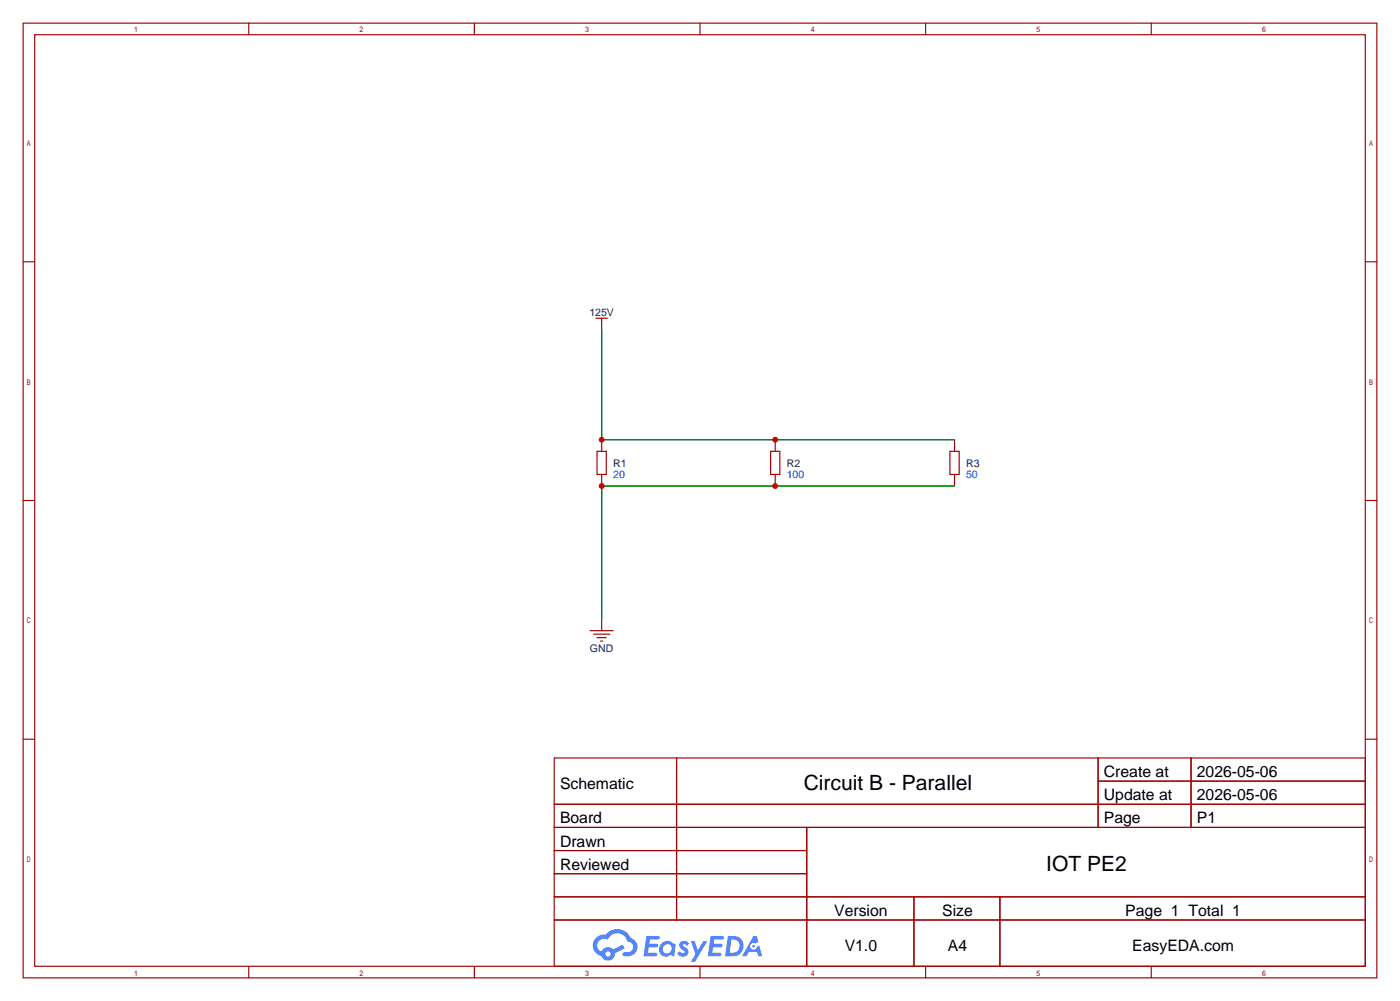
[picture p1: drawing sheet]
<svg xmlns="http://www.w3.org/2000/svg" width="307mm" height="220mm" viewBox="0 0 307 220" stroke-linecap="round" stroke-linejoin="round" font-family="sans-serif">
<g fill="none" stroke="#a10000" stroke-width=".25">
<path d="M5.1 5.1h297.2v209.5h-297.2zM7.6 7.6h292.1v204.5h-292.1zM54.6 5.1v2.5M104.1 5.1v2.5M153.7 5.1v2.5M203.2 5.1v2.5M252.7 5.1v2.5M5.1 57.5h2.5M299.7 57.5h2.6M5.1 109.9h2.5M299.7 109.9h2.6M5.1 162.2h2.5"/>
<path d="M121.7 166.4h178v45.7h-178zM121.7 176.5h178M148.5 166.4v35.5M241.1 166.4v15.2M241.1 171.4h58.6M261.5 166.4v15.2M299.7 162.2h2.6M121.7 181.6h178M121.7 186.7h55.4M121.7 196.8h178M121.7 191.8h55.4M177.1 181.6v30.5"/>
<path d="M200.6 196.8v15.3M219.5 196.8v15.3M54.6 212.1v2.5M104.1 212.1v2.5M121.7 201.9h178M153.7 212.1v2.5M203.2 212.1v2.5M252.7 212.1v2.5"/>
</g>
<g fill="#5487ff">
<path d="M149.4 206.8a1.3 1.3 0 0 1 1.8 .3l-.4 .6a.54 .54 0 0 0-.9-.3l.2 .3a1.28 1.28 0 0 1 .7 2 1.53 1.53 0 0 1-2.1-.3l.5-.6 .8 .4a.31 .31 0 0 0 .3-.2 .31 .31 0 0 0-.3-.4 1.12 1.12 0 0 1-.6-1.8z"/>
<path d="M151.7 206.6h.8l.7 2 1.2-2h.9l-2.7 4.5h-.9l1-1.6z"/>
<path d="M141.9 205.4h2.3a.46 .46 0 0 1 .5 .1 .46 .46 0 0 1 .1 .5l-.4 .2h-1.7l-.2 .9h1.7a.4 .4 0 0 1 .3 .5 .4 .4 0 0 1-.4 .3h-1.7l-.1 1.2h1.3a.46 .46 0 0 1 .5 .1 .46 .46 0 0 1 .1 .5l-.3 .2h-2.6z"/>
<path d="M156 205.4h2.3a.47 .47 0 0 1 .5 .1 .47 .47 0 0 1 .1 .5l-.4 .2h-1.7l-.1 .9h1.6a.4 .4 0 0 1 .3 .5 .4 .4 0 0 1-.4 .3h-1.7l-.1 1.2h1.3a.46 .46 0 0 1 .5 .1 .46 .46 0 0 1 .2 .5l-.4 .2h-2.6z"/>
<path d="M165.4 205.4h.7l.4 1.4-.6 .3a.75 .75 0 0 0-1.2 .3 .75 .75 0 0 0 .5 1.1 .75 .75 0 0 0 1-.7l.5-.3 .6 2.4h-.8l-.3-1h-1.8l-.6 1h-.9z"/>
<path d="M159.8 205.4l-.6 4.5h1.4a2.27 2.27 0 0 0 2.6-2.3 2.27 2.27 0 0 0-2.7-2.2zM160.6 206.2a1.5 1.5 0 0 1 1.8 1.5 1.5 1.5 0 0 1-2 1.4h-.2z"/>
<path d="M145.2 207.1a1.6 1.6 0 0 0-.3 2.2 1.6 1.6 0 0 0 2.3 .2l.8 .4 .3-2.5-.2-.2-.4-.1a1.58 1.58 0 0 0-2.5 0zM145.8 207.6a.98 .98 0 0 1 1.6 .4 .98 .98 0 0 1-1 1.3 .94 .94 0 0 1-.9-.7 .94 .94 0 0 1 .3-1z"/>
<path d="M130.9 205.8a2.37 2.37 0 0 0 1.1 4 1.54 1.54 0 0 0 1.8 1 1.54 1.54 0 0 0 1.2-1.6l2.2-1.1-.5-.7-2.1 1a1.57 1.57 0 0 0-2.6 .5 1.5 1.5 0 0 1-.7-2.1 1.5 1.5 0 0 1 2.2-.5 2.23 2.23 0 0 1 2.2-1.5 2.23 2.23 0 0 1 2 1.9 1.16 1.16 0 0 1 1.3 1.1 1.16 1.16 0 0 1-1.1 1.2h-.7a.47 .47 0 0 0-.6 .4 .47 .47 0 0 0 .5 .5 2.17 2.17 0 0 0 2.5-.9 2.17 2.17 0 0 0-.4-2.7l-.8-.4a3.2 3.2 0 0 0-5.4-.8l-1.1 .1zM132.9 209.4a.6 .6 0 0 1 1.2 0 .6 .6 0 0 1-1.2 0z"/>
<circle cx="165.4" cy="207.7" r=".28"/>
</g>
<g fill="none" stroke="#a10000" stroke-width=".25">
<path d="M130.8 69.8h2.5M132.1 69.8v2.6M131.1 99.1h2v5h-2zM132.1 96.5v2.6M169.2 99.1h2v5h-2zM170.2 96.5v2.6M208.5 99.1h2.1v5h-2.1zM209.5 96.5v2.6M132.1 104.1v2.6M170.2 104.1v2.6M209.5 104.1v2.6M129.5 138.4h5.1"/>
<path d="M130.3 139.2h3.6M131.1 140h2M132.1 135.9v2.5M131.8 140.7h.5"/>
</g>
<path d="M132.1 72.4v24.1h77.4M209.5 106.7h-77.4v29.2" fill="none" stroke="#008700" stroke-width=".25"/>
<g fill="#c00">
<circle cx="132.1" cy="96.5" r=".63"/>
<circle cx="170.2" cy="96.5" r=".63"/>
<circle cx="132.1" cy="106.7" r=".63"/>
<circle cx="170.2" cy="106.7" r=".63"/>
</g>
<g font-size="4.6">
<text x="176.4" y="173.5">Circuit B - Parallel</text>
<text x="229.7" y="191.3">IOT PE2</text>
</g>
<g font-size="3.5">
<text x="122.9" y="173.1">Schematic</text>
<text x="242.3" y="170.6">Create at</text>
<text x="262.7" y="170.6">2026-05-06</text>
<text x="242.3" y="175.7">Update at</text>
<text x="262.7" y="175.7">2026-05-06</text>
<text x="122.9" y="180.7">Board</text>
<text x="122.9" y="185.8">Drawn</text>
<text x="242.3" y="180.7">Page</text>
<text x="262.7" y="180.7">P1</text>
<text x="122.9" y="190.9">Reviewed</text>
<text x="183.1" y="201.1">Version</text>
<text x="206.8" y="201.1">Size</text>
<text x="247" y="201.1">Page 1 Total 1</text>
<text x="185.4" y="208.7">V1.0</text>
<text x="208.1" y="208.7">A4</text>
<text x="248.6" y="208.7">EasyEDA.com</text>
</g>
<g font-size="2.3" fill="#000080">
<text x="129.4" y="69.4">125V</text>
<text x="134.6" y="102.4">R1</text>
<text x="172.7" y="102.4">R2</text>
<text x="212.1" y="102.4">R3</text>
<text x="129.5" y="143">GND</text>
</g>
<g font-size="2.3" fill="#00f">
<text x="134.6" y="104.9">20</text>
<text x="172.7" y="104.9">100</text>
<text x="212.1" y="104.9">50</text>
</g>
</svg>
